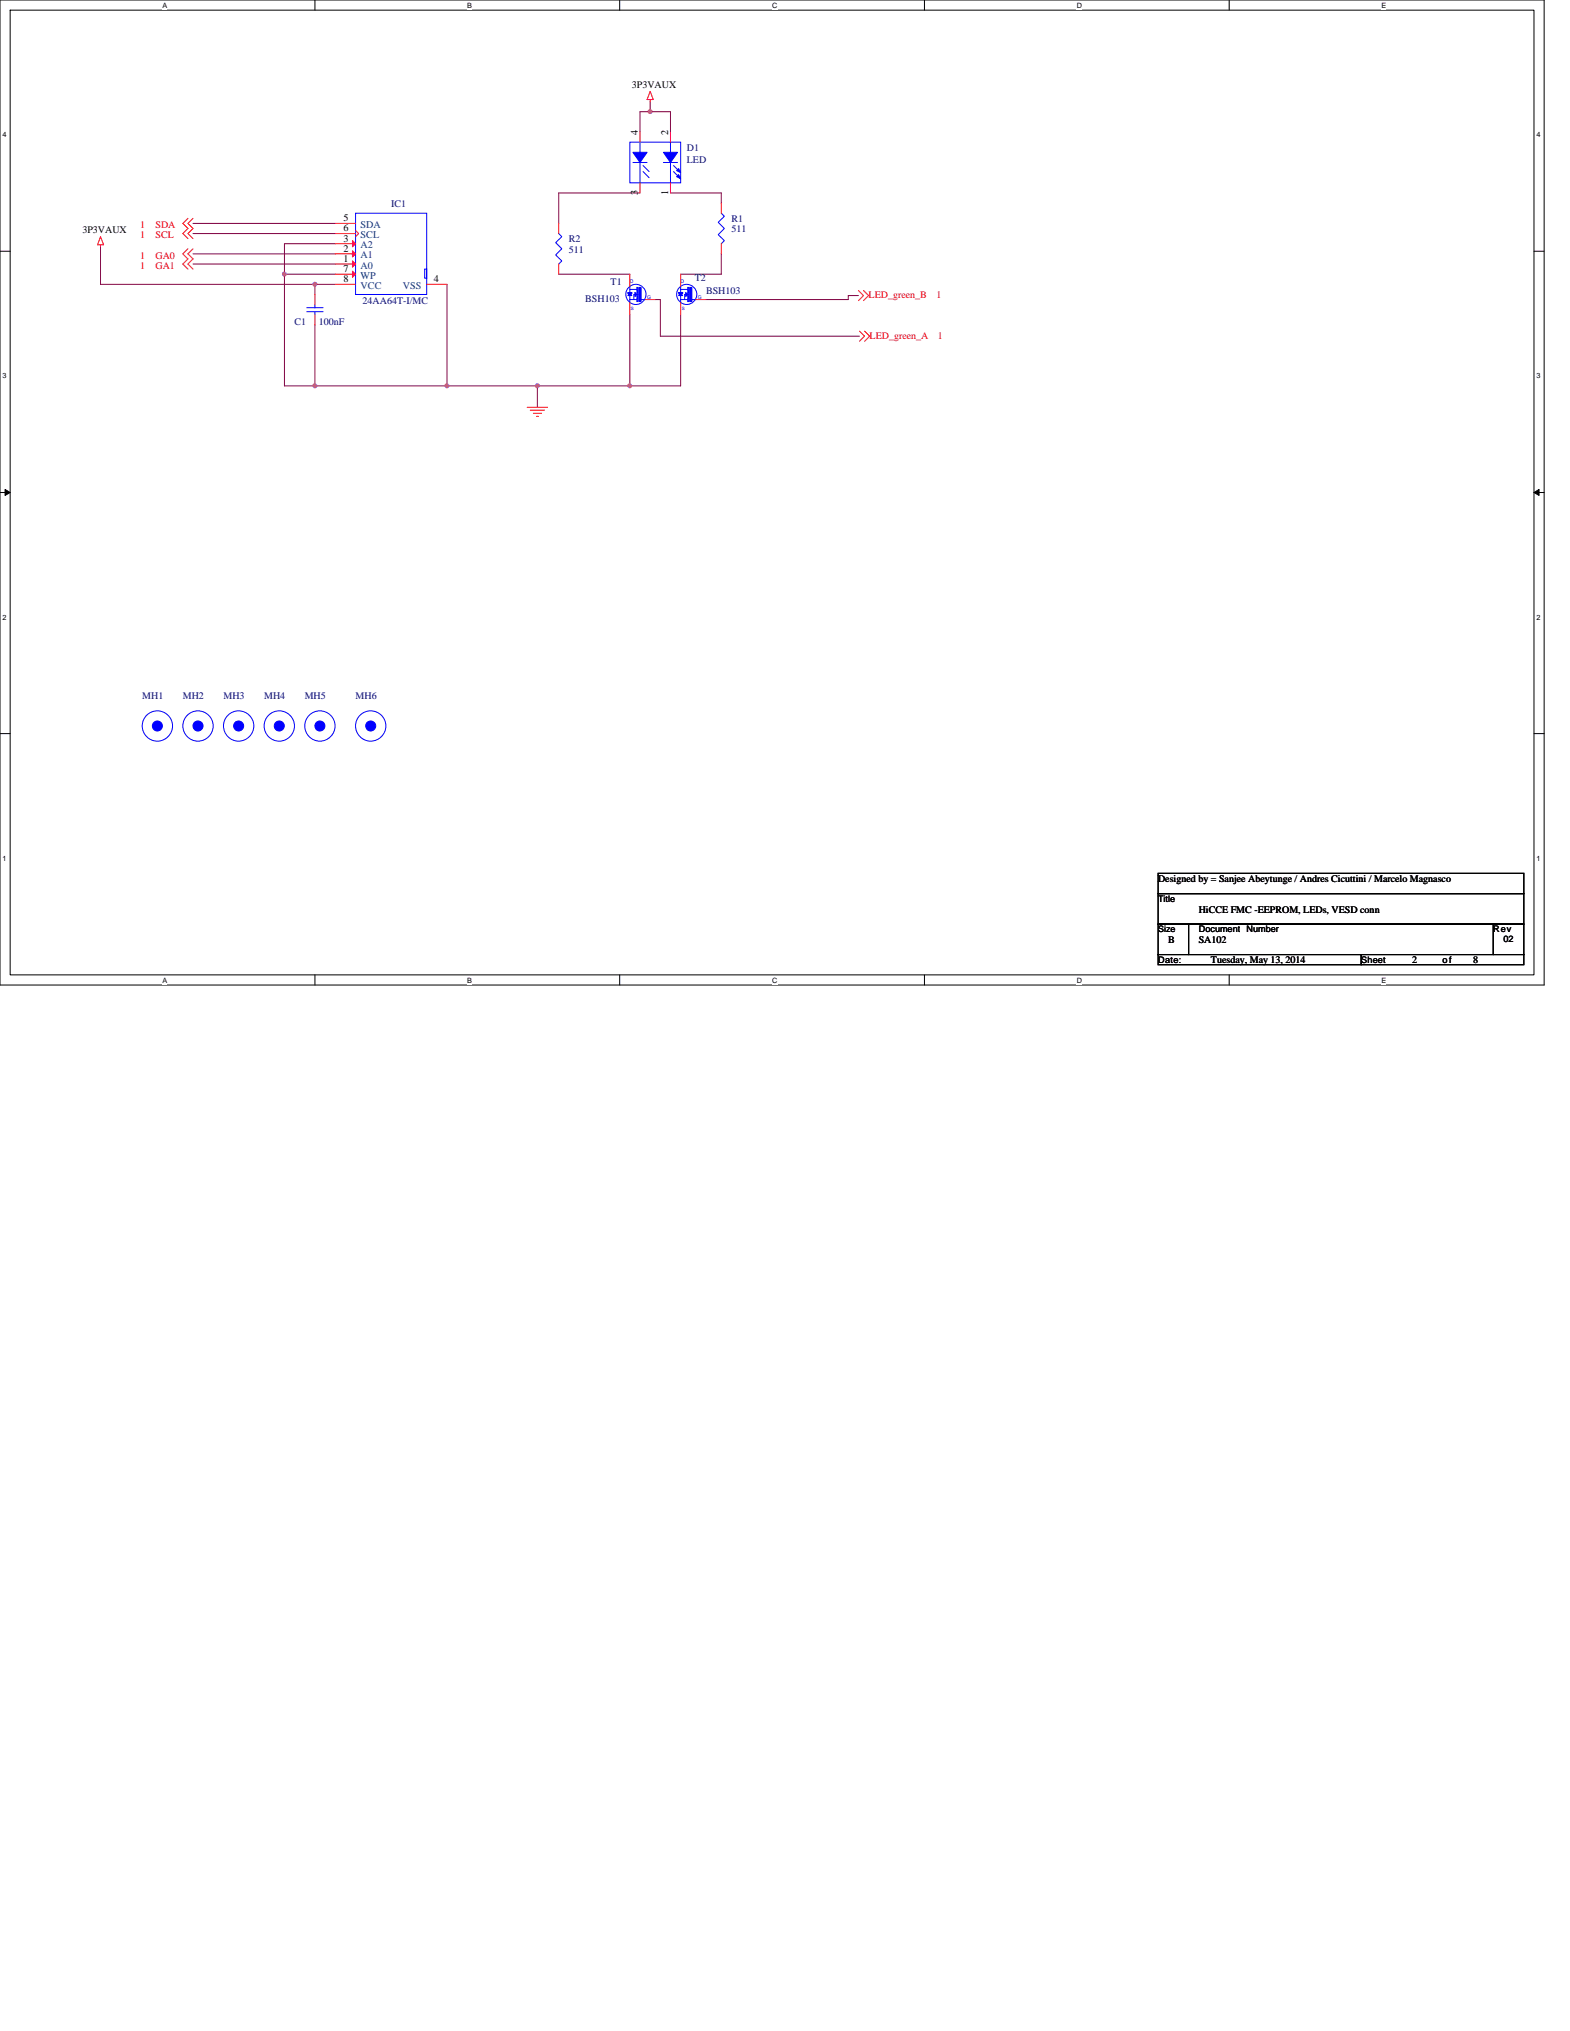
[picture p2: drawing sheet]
<svg xmlns="http://www.w3.org/2000/svg" width="216mm" height="279mm" viewBox="0 0 216 279" stroke-linecap="round" stroke-linejoin="round" font-family="sans-serif">
<path d="M0 0h212.3v135.5h-212.3zM1.4 1.4h209.5v132.7h-209.5z" fill="none" stroke="#000" stroke-width=".14"/>
<g fill="#fff">
<path d="M22.4 .1h.6v1.2h-.6z"/>
<path d="M22.4 134.3h.6v1.1h-.6z"/>
</g>
<path d="M43.3 0v1.4M43.3 134.1v1.4" fill="none" stroke="#000" stroke-width=".14"/>
<g fill="#fff">
<path d="M64.3 .1h.6v1.2h-.6z"/>
<path d="M64.3 134.3h.6v1.1h-.6z"/>
</g>
<path d="M85.2 0v1.4M85.2 134.1v1.4" fill="none" stroke="#000" stroke-width=".14"/>
<g fill="#fff">
<path d="M106.2 .1h.7v1.2h-.7z"/>
<path d="M106.2 134.3h.7v1.1h-.7z"/>
</g>
<path d="M127.1 0v1.4M127.1 134.1v1.4" fill="none" stroke="#000" stroke-width=".14"/>
<g fill="#fff">
<path d="M148.1 .1h.7v1.2h-.7z"/>
<path d="M148.1 134.3h.7v1.1h-.7z"/>
</g>
<path d="M169 0v1.4M169 134.1v1.4" fill="none" stroke="#000" stroke-width=".14"/>
<g fill="#fff">
<path d="M190 .1h.6v1.2h-.6z"/>
<path d="M190 134.3h.6v1.1h-.6z"/>
<path d="M.4 18h.5v1.1h-.5z"/>
<path d="M211.3 18h.6v1.1h-.6z"/>
<path d="M.4 51.1h.5v1.2h-.5z"/>
<path d="M211.3 51.1h.6v1.2h-.6z"/>
</g>
<path d="M0 34.6h1.4M210.9 34.6h1.4" fill="none" stroke="#000" stroke-width=".14"/>
<g fill="#fff">
<path d="M.4 84.3h.5v1.1h-.5z"/>
<path d="M211.3 84.3h.6v1.1h-.6z"/>
</g>
<path d="M0 67.8h1.4M210.9 67.8h1.4" fill="none" stroke="#000" stroke-width=".14"/>
<path d="M.7 67.3l.7 .5-.7 .4zM210.9 67.8l.7-.5v.9z" fill="#000" stroke="#000" stroke-width=".14"/>
<g fill="#fff">
<path d="M.4 117.5h.5v1.1h-.5z"/>
<path d="M211.3 117.5h.6v1.1h-.6z"/>
</g>
<path d="M0 100.9h1.4M210.9 100.9h1.4M159.3 120.1h50.2v2.8h-50.2zM159.3 122.9h50.2v4.2h-50.2zM159.3 127.1h4.1v4.2h-4.1zM159.3 131.3h27.9v1.4h-27.9zM163.4 127.1h42v4.2h-42zM187.2 131.3h22.3v1.4h-22.3zM205.4 127.1h4.1v4.2h-4.1z" fill="none" stroke="#000" stroke-width=".14"/>
<g fill="none" stroke="#800040" stroke-width=".14">
<path d="M89.4 15.4h2.8v2.8M89.4 14v1.4M89.4 15.4h-1.4v2.8M13.8 34v5.1h29.5M26.5 34.9h19.6M26.5 36.3h19.6M26.5 30.7h19.6M26.5 32.1h19.6M39.1 37.7h7M39.1 37.7v15.4h4.2M43.3 39.1h2.8M43.3 39.1v1.4"/>
<path d="M46.1 33.5h-7v4.2M61.5 39.1v14M76.8 37.7h9.8M88 26.5h-11.2v4.2M92.2 26.5h7v1.4M99.2 34.9v2.8h-5.6M43.3 53.1h18.2M43.3 44.7v8.4M61.5 53.1h12.4M73.9 53.1h12.7M73.9 53.1v2.9M86.6 43.3v9.8"/>
<path d="M90.1 41.2h.7v5h27.4M93.6 43.3v9.8h-7M118 40.7h-1.4v.5h-19.5"/>
</g>
<g fill="#f0f" stroke="#f0f" stroke-width=".14">
<circle cx="43.3" cy="39.1" r=".27"/>
<circle cx="86.6" cy="53.1" r=".27"/>
<circle cx="73.9" cy="53.1" r=".27"/>
<circle cx="61.5" cy="53.1" r=".27"/>
<circle cx="43.3" cy="53.1" r=".27"/>
<circle cx="89.4" cy="15.4" r=".27"/>
<circle cx="39.1" cy="37.7" r=".27"/>
</g>
<g fill="none" stroke="#f00" stroke-width=".14">
<path d="M88 18.2v1.4M89.4 13.7v.3M89.4 12.6l.4 1.1h-.8zM92.2 18.2v1.4M13.8 33.7v.3M13.8 32.6l.4 1.1h-.8zM25.8 34.2l-.7 .7 .7 .7-.7 .7 .7 .7M25.8 30l-.7 .7 .7 .7-.7 .7 .7 .7M26.5 34.2l-.7 .7 .7 .7-.7 .7 .7 .7M26.5 30l-.7 .7 .7 .7-.7 .7 .7 .7M46.1 36.3h2.8M46.1 34.9h2.8"/>
<path d="M46.1 33.5h2.8M46.1 30.7h2.8M46.1 32.1h2.8M46.1 37.7h2.8M46.1 39.1h2.8M48.9 31.7l.4 .4-.4 .5M58.7 39.1h2.8M76.8 30.7v1.4M76.8 36.3v1.4M86.6 37.7v1.7M88 25.1v1.4M92.2 25.1v1.4"/>
<path d="M93.6 37.7v1.7M99.2 27.9v1.4M99.2 33.5v1.4M118 40l.7 .7-.7 .7M118.7 40l.7 .7-.7 .7M43.3 40.5v1.4M43.3 43.3v1.4M72.5 56h2.8M72.9 56.4h2M73.3 56.9h1.2M73.8 57.3h.2M86.6 41.6v1.7"/>
<path d="M88.7 41.2h1.4M93.6 41.6v1.7M95.7 41.2h1.4M118.2 45.6l.7 .6-.7 .7M118.9 45.6l.7 .6-.7 .7M19.6 99.2h.1M25.1 99.2h.1M30.7 99.2h.1M36.3 99.2h.1M41.9 99.2h.1M48.9 99.2h.1"/>
</g>
<g fill="none" stroke="#00f" stroke-width=".14">
<path d="M86.6 19.6h7v5.5h-7zM88 19.6v1.4M92.2 19.6v1.4M48.9 29.3h9.8v11.2h-9.8zM58.4 37h.3v1.3h-.3zM76.8 32.1l.5 .5-.9 .8 .9 .8-.9 .9 .9 .8-.5 .4M86.6 39.8h1M86.6 39.4v1.8M87 22.4h2M87.6 39.5h.1v.6h-.1zM88 22.4v2.7M88.4 22.8l.9 .8"/>
<path d="M88.4 23.6l.9 .8M91.2 22.4h2M92.2 22.4v2.7M92.6 22.8l.9 .8M92.6 23.6l.9 .8M93.6 39.4v1.8M93.6 39.8h1M94.6 39.5h.1v.6h-.1zM99.2 29.3l.4 .5-.8 .8 .8 .8-.8 .9 .8 .8-.4 .4M42.2 42.3h2.2M42.2 42.9h2.2M43.3 41.9v.4"/>
<path d="M43.3 42.9v.4M86.3 40.2h.6v.2h-.6zM86.6 41.2h1M86.6 41.2v.4M87.6 40.2h.1v.6h-.1zM87.6 40.9h.1v.6h-.1zM87.7 40.5h-.5v.7M88.2 41.2h.5M93.3 40.2h.6v.2h-.6zM93.6 41.2v.4M93.6 41.2h1M94.6 40.2h.1v.6h-.1z"/>
<path d="M94.6 40.9h.1v.6h-.1zM94.7 40.5h-.6v.7M95.1 41.2h.6"/>
<circle cx="87.4" cy="40.5" r="1.39"/>
<circle cx="94.4" cy="40.5" r="1.39"/>
<circle cx="21.6" cy="99.9" r="2.09"/>
<circle cx="27.2" cy="99.9" r="2.09"/>
<circle cx="32.8" cy="99.9" r="2.09"/>
<circle cx="38.4" cy="99.9" r="2.09"/>
<circle cx="44" cy="99.9" r="2.09"/>
<circle cx="51" cy="99.9" r="2.09"/>
</g>
<g fill="#00f" stroke="#00f" stroke-width=".14">
<path d="M86.6 40.2l.3 .5h-.6z"/>
<path d="M87.3 40.2l.3 .3-.3 .3z"/>
<path d="M93.6 40.2l.3 .5h-.6z"/>
<path d="M94.3 40.2l.3 .3-.3 .3z"/>
<path d="M87.9 39.5h.3v2h-.3z" fill-rule="evenodd"/>
<path d="M91.2 21h2l-1 1.4z" fill-rule="evenodd"/>
<path d="M93.3 24l.3 .6-.6-.3z" fill-rule="evenodd"/>
<path d="M93.3 23.2l.3 .5-.6-.2z" fill-rule="evenodd"/>
<path d="M87 21h2l-1 1.4z" fill-rule="evenodd"/>
<path d="M94.8 39.5h.3v2h-.3z" fill-rule="evenodd"/>
<circle cx="44" cy="99.9" r=".69"/>
<circle cx="21.6" cy="99.9" r=".69"/>
<circle cx="27.2" cy="99.9" r=".69"/>
<circle cx="51" cy="99.9" r=".69"/>
<circle cx="32.8" cy="99.9" r=".69"/>
<circle cx="38.4" cy="99.9" r=".69"/>
</g>
<g fill="#f00" stroke="#f00" stroke-width=".14">
<path d="M48.5 35.9l.4 .4-.4 .4z"/>
<path d="M48.5 34.5l.4 .4-.4 .4z"/>
<path d="M48.5 33.1l.4 .4-.4 .5z"/>
<path d="M48.5 37.3l.4 .4-.4 .4z"/>
</g>
<g font-size="1.4">
<text x="86.9" y="12.1">3P3VAUX</text>
<text x="87.7" y="18.6" transform="rotate(-90 87.7 18.6)">4</text>
<text x="91.9" y="18.6" transform="rotate(-90 91.9 18.6)">2</text>
<text x="87.7" y="26.8" transform="rotate(-90 87.7 26.8)">3</text>
<text x="91.9" y="26.8" transform="rotate(-90 91.9 26.8)">1</text>
<text x="11.3" y="32.1">3P3VAUX</text>
<text x="47.2" y="34.6">2</text>
<text x="47.2" y="33.2">3</text>
<text x="47.2" y="30.4">5</text>
<text x="47.2" y="31.8">6</text>
<text x="47.2" y="36">1</text>
<text x="47.2" y="37.4">7</text>
<text x="47.2" y="38.8">8</text>
<text x="59.6" y="38.8">4</text>
<text x="159.3" y="121.4">Designed by = Sanjee Abeytunge / Andres Cicuttini / Marcelo Magnasco</text>
<text x="164.8" y="125.6">HiCCE FMC -EEPROM, LEDs, VESD conn</text>
<text x="160.7" y="129.8">B</text>
<text x="164.8" y="129.8">SA102</text>
<text x="166.5" y="132.5">Tuesday, May 13, 2014</text>
<text x="194.2" y="132.5">2</text>
<text x="202.6" y="132.5">8</text>
</g>
<g font-size="1.4" fill="#000080">
<text x="94.4" y="20.8">D1</text>
<text x="94.4" y="22.5">LED</text>
<text x="53.8" y="28.5">IC1</text>
<text x="78.2" y="33.4">R2</text>
<text x="78.2" y="34.8">511</text>
<text x="100.6" y="30.6">R1</text>
<text x="100.6" y="32">511</text>
<text x="49.9" y="41.9">24AA64T-I/MC</text>
<text x="80.5" y="41.6">BSH103</text>
<text x="84" y="39.2">T1</text>
<text x="95.5" y="38.7">T2</text>
<text x="97.1" y="40.5">BSH103</text>
<text x="40.5" y="44.7">C1</text>
<text x="43.9" y="44.7">100nF</text>
<text x="19.6" y="96.2">MH1</text>
<text x="25.1" y="96.2">MH2</text>
<text x="30.7" y="96.2">MH3</text>
<text x="36.3" y="96.2">MH4</text>
<text x="41.9" y="96.2">MH5</text>
<text x="48.9" y="96.2">MH6</text>
</g>
<g font-size="1.4" fill="#f00">
<text x="19.3" y="35.6">1</text>
<text x="19.3" y="32.8">1</text>
<text x="19.3" y="31.4">1</text>
<text x="21.4" y="35.6">GA0</text>
<text x="21.4" y="32.8">SCL</text>
<text x="21.4" y="31.4">SDA</text>
<text x="19.3" y="37">1</text>
<text x="21.4" y="37">GA1</text>
<text x="119.4" y="41">LED_green_B</text>
<text x="128.8" y="41">1</text>
<text x="119.6" y="46.6">LED_green_A</text>
<text x="128.9" y="46.6">1</text>
</g>
<g font-size="1.4" fill="#004080">
<text x="49.6" y="35.6">A1</text>
<text x="49.6" y="34.2">A2</text>
<text x="49.6" y="31.4">SDA</text>
<text x="49.6" y="32.8">SCL</text>
<text x="49.6" y="37">A0</text>
<text x="49.6" y="38.4">WP</text>
<text x="49.6" y="39.8">VCC</text>
<text x="55.4" y="39.8">VSS</text>
</g>
<g font-size="1.2">
<text x="159.3" y="124.1">Title</text>
<text x="159.3" y="128.2">Size</text>
<text x="164.8" y="128.2">Document Number</text>
<text x="205.4" y="128.2">Rev</text>
<text x="206.8" y="129.6">02</text>
<text x="159.3" y="132.4">Date:</text>
<text x="187.2" y="132.4">Sheet</text>
<text x="198.4" y="132.4">of</text>
</g>
<g font-size="1">
<text x="22.4" y="1.1">A</text>
<text x="64.3" y="1.1">B</text>
<text x="106.2" y="1.1">C</text>
<text x="148.1" y="1.1">D</text>
<text x="190" y="1.1">E</text>
<text x=".4" y="18.9">4</text>
<text x="211.3" y="18.9">4</text>
<text x=".4" y="52">3</text>
<text x="211.3" y="52">3</text>
<text x=".4" y="85.2">2</text>
<text x="211.3" y="85.2">2</text>
<text x=".4" y="118.4">1</text>
<text x="211.3" y="118.4">1</text>
<text x="22.4" y="135.2">A</text>
<text x="64.3" y="135.2">B</text>
<text x="106.2" y="135.2">C</text>
<text x="148.1" y="135.2">D</text>
<text x="190" y="135.2">E</text>
</g>
<g font-size=".7" fill="#00f">
<text x="86.6" y="38.9">D</text>
<text x="89" y="41.2">G</text>
<text x="93.6" y="38.9">D</text>
<text x="96" y="41.2">G</text>
</g>
<g font-size=".6" fill="#00f">
<text x="86.8" y="42.6">S</text>
<text x="93.7" y="42.6">S</text>
</g>
</svg>
